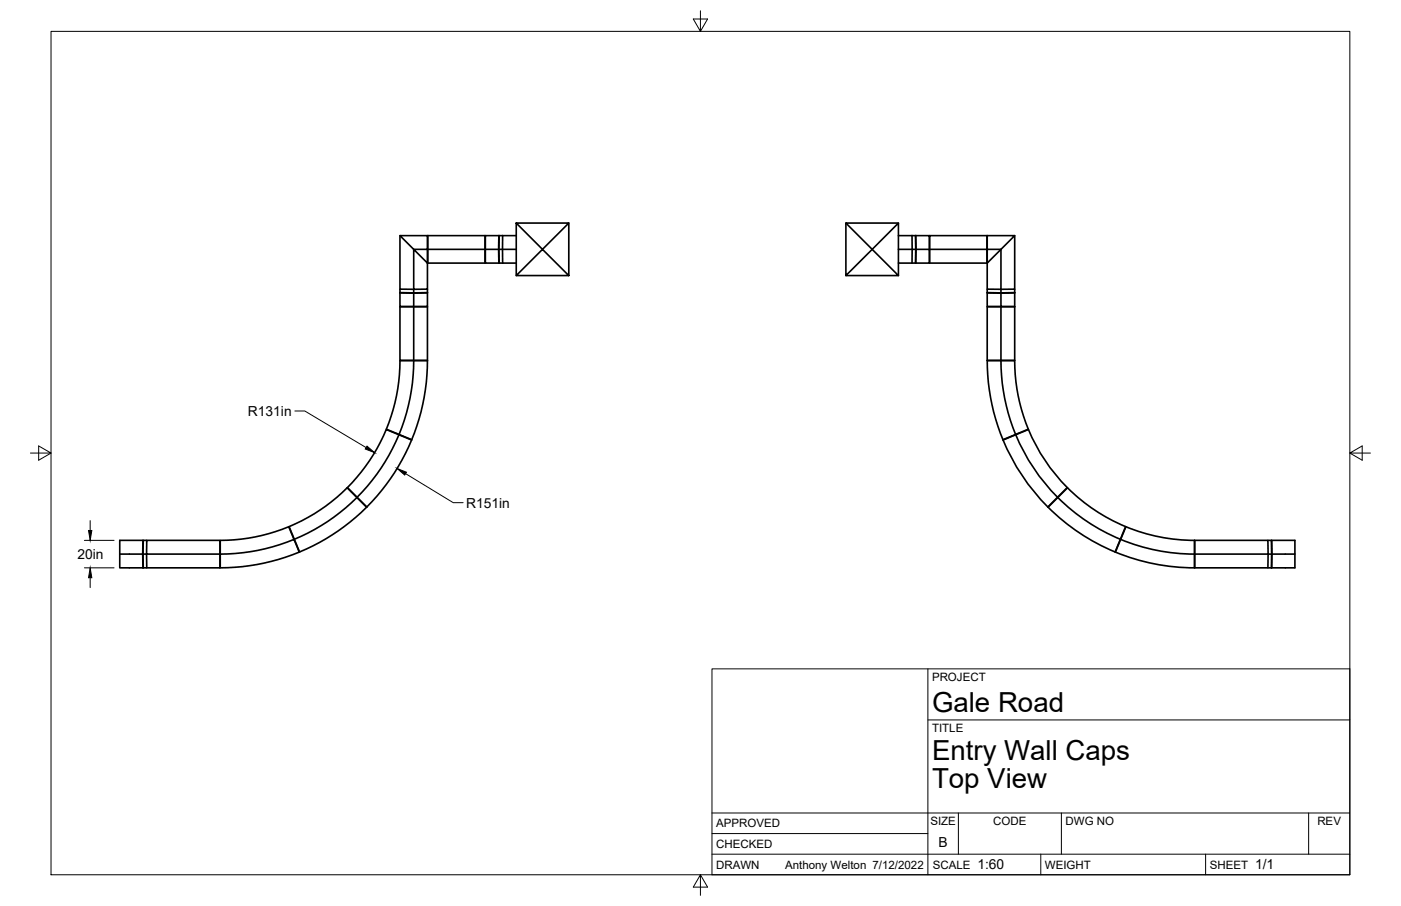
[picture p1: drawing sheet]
<svg xmlns="http://www.w3.org/2000/svg" width="432mm" height="279mm" viewBox="0 0 432 279" stroke-linecap="round" stroke-linejoin="round" font-family="sans-serif">
<!-- layer: Visible -->
<g fill="none" stroke="#000" stroke-width=".51">
<path d="M123.3 72.7v16.5h4.2v1.1M131.7 76.9v-4.2h-8.4l4.2 4.2h4.2v4.2l-4.2-4.2v12.3h4.2v-8.1M131.8 72.7h17.7v8.4h-17.7zM131.8 76.9h17.7M153.7 76.9h-4.1v4.2h4.2M153.8 72.7h-4.2v4.2M153.8 76.9h5.3M153.9 72.7v8.4M153.9 72.7h1M153.9 72.7l-.2 4.2 .2 4.2M154.9 72.7v8.4M154.9 72.7h4.2"/>
<path d="M159.1 68.8h16.2l-8.1 8.1-8.1-8.1v16.2M175.3 68.8v16.2l-8.1-8.1-8.1 8.1h16.2M260.7 68.8v16.2l8.1-8.1M268.8 76.9l8.1 8.1h-16.2M268.8 76.9l8.1-8.1v16.2M276.9 68.8h-16.2l8.1 8.1M276.9 76.9h5.3M276.9 72.7h4.2M281.1 72.7v8.4M281.1 72.7h1.1M282.2 72.7l.1 4.2-.1 4.2M282.2 72.7v8.4"/>
<path d="M282.3 72.7h4.1v4.2M282.3 76.9h4.1v4.2h-4.1M286.5 72.7h17.7v8.4h-17.7zM286.5 76.9h17.7M304.3 72.7h8.4l-4.2 4.2h-4.2zM304.3 76.9v4.2l4.2-4.2v12.3h-4.2v-8.1M312.7 72.7v16.5h-4.2v1.1M123.3 90.2l4.2 .2 4.2-.2M123.3 90.3v4.2h4.2v-4.1M123.3 90.2h8.4M123.3 89.2v1M123.3 94.6h8.4v16.5h-8.4z"/>
<path d="M127.5 94.6v16.5M131.7 90.3v4.2h-4.2M131.7 89.2v1M153.9 81.1h1M154.9 81.1h4.2M276.9 81.1h4.2M281.1 81.1h1.1M304.3 94.6h8.4v16.5h-8.4zM304.3 90.2l4.2 .2M304.3 90.3v4.2h4.2M304.3 90.2h8.4M304.3 89.2v1"/>
<path d="M308.5 94.6v16.5M312.7 90.2l-4.2 .2M312.7 90.3v4.2h-4.2v-4.1M312.7 89.2v1M123.3 111.2h8.4a63.9 63.9 0 0 1-4.8 24.4l-7.8-3.2a55.3 55.3 0 0 0 4.2-21.2zM127.5 111.2a59.9 59.9 0 0 1-4.5 22.8M304.3 111.2h8.4a55.3 55.3 0 0 0 4.2 21.2l-7.8 3.2a64 64 0 0 1-4.8-24.4zM308.5 111.2a59.9 59.9 0 0 0 4.5 22.8M119 132.5l7.9 3.2a63.3 63.3 0 0 1-13.8 20.7l-6-6a55.8 55.8 0 0 0 11.9-17.9zM123 134.1a59.5 59.5 0 0 1-12.9 19.3M313.1 134.1a59.7 59.7 0 0 0 12.9 19.3M110 153.4a59.6 59.6 0 0 1-19.3 12.9"/>
<path d="M326 153.4a59.7 59.7 0 0 0 19.3 12.9M328.9 150.4a55.8 55.8 0 0 1-11.9-17.9l-7.8 3.2a64.1 64.1 0 0 0 13.8 20.7l5.9-6M36.9 170.9h7.1M44 166.6h-7.1v8.5h7.1M44.1 170.9h1.1v4.2h22.6v-8.5h-22.6v4.3h22.6M44.2 175.1h1M44.2 166.6l-.2 4.3 .2 4.2M45.2 166.6h-1v8.5M67.9 170.9a59.4 59.4 0 0 0 22.7-4.6l1.6 4a64 64 0 0 1-24.3 4.8zM89.1 162.4a55.7 55.7 0 0 0 17.9-12l6 6a63.8 63.8 0 0 1-20.7 13.8zM90.6 166.3l-1.6-3.9a55 55 0 0 1-21.1 4.2v4.3M343.8 170.3a63.9 63.9 0 0 0 24.3 4.8v-4.2"/>
<path d="M345.4 166.3l-1.6 4M345.4 166.3l1.6-3.9a55.5 55.5 0 0 0 21.2 4.2l-.1 4.3M345.4 166.4a59.7 59.7 0 0 0 22.8 4.5M346.9 162.4a55.5 55.5 0 0 1-17.9-12l-6 6a64.1 64.1 0 0 0 20.7 13.8l3.2-7.8M368.2 170.9h22.6v-4.3h-22.6v8.5h22.6v-4.2h1.1M390.8 166.6h1.1v8.5M390.8 175.1h1.1M391.9 166.6l.1 4.3-.1 4.2M392 166.6h7.1v8.5h-7.1M392 170.9h7.1"/>
</g>
<!-- layer: Border -->
<path d="M15.7 9.7h400.3v260.1h-400.3zM215.9 3.3v6.4l-2.2-3.8h4.4l-2.2 3.8M9.4 139.7h6.3l-3.8-2.2v4.4l3.8-2.2M416 139.7l3.8 2.2v-4.4l-3.8 2.2h6.4M215.9 269.8l2.2 3.8h-4.4l2.2-3.8v6.3" fill="none" stroke="#000" stroke-width=".31"/>
<!-- layer: Titleblock -->
<path d="M219.4 206.3h196.6v63.5h-196.6zM286 206.3v63.5M286 222h130M219.4 257.1h66.6M219.4 250.7h196.6M295.4 250.7v12.7M327.1 250.7v12.7M403.3 250.7v12.7M219.4 263.4h196.6M320.8 263.4v6.4M371.6 263.4v6.4" fill="none" stroke="#000" stroke-width=".31"/>
<!-- layer: Dimensions -->
<path d="M90.9 126.7h3l18.9 11.3M125 146.1l14.7 8.9h3M26 166.6h9.2M26 175.1h9.2M27.8 160.5v3.1M27.8 178.2v3" fill="none" stroke="#000" stroke-width=".31"/>
<path d="M113.1 137.6l2.4 2-2.9-1.1zM122.4 144.5l2.9 1.1-.6 .9zM27.3 163.6h1l-.5 3zM27.8 175.1l.5 3.1h-1z" fill="#000" stroke="#000" stroke-width=".31"/>
<g font-size="8.5">
<text x="287.3" y="219.5">Gale Road</text>
<text x="287.3" y="234.5">Entry Wall Caps</text>
<text x="287.3" y="243.1">Top View</text>
</g>
<g font-size="4.3">
<text x="76.4" y="128.2">R131in</text>
<text x="143.7" y="156.5">R151in</text>
<text x="23.9" y="172.4">20in</text>
<text x="289.3" y="261.2">B</text>
<text x="301.2" y="268.1">1:60</text>
<text x="386.8" y="268.1">1/1</text>
</g>
<g font-size="3.5">
<text x="287.3" y="210.1">PROJECT</text>
<text x="287.3" y="225.8">TITLE</text>
<text x="220.7" y="255.2">APPROVED</text>
<text x="286.7" y="254.5">SIZE</text>
<text x="306.1" y="254.5">CODE</text>
<text x="328.4" y="254.5">DWG NO</text>
<text x="406" y="254.5">REV</text>
<text x="220.7" y="261.5">CHECKED</text>
<text x="220.7" y="267.9">DRAWN</text>
<text x="242" y="267.9">Anthony Welton 7/12/2022</text>
<text x="287.5" y="267.9">SCALE</text>
<text x="322.1" y="267.9">WEIGHT</text>
<text x="372.9" y="267.9">SHEET</text>
</g>
</svg>
